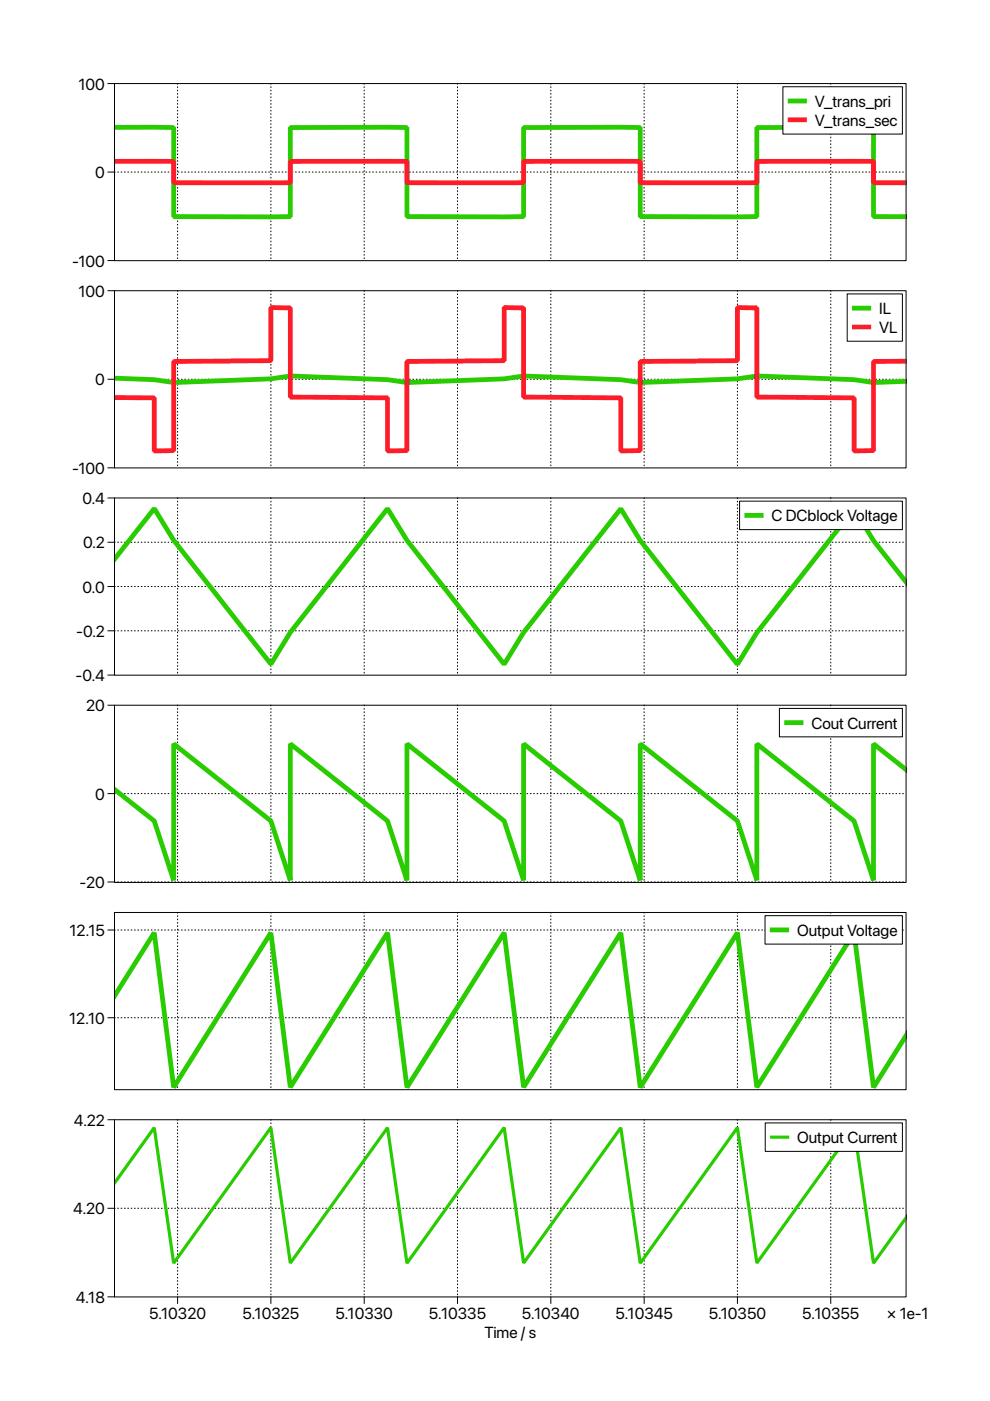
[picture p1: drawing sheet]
<svg xmlns="http://www.w3.org/2000/svg" width="210mm" height="297mm" viewBox="0 0 210 297" stroke-linecap="round" stroke-linejoin="round" font-family="sans-serif">
<g fill="none" stroke="#000" stroke-width=".21" stroke-dasharray=".1 .6">
<path d="M37.7 17.7v37.5M57.4 17.7v37.5M77.2 17.7v37.5M97 17.7v37.5M116.8 17.7v37.5M136.6 17.7v37.5M156.4 17.7v37.5M176.1 17.7v37.5M24.3 36.5h167.8M37.7 61.6v37.6M57.4 61.6v37.6M77.2 61.6v37.6"/>
<path d="M97 61.6v37.6M116.8 61.6v37.6M136.6 61.6v37.6M156.4 61.6v37.6M176.1 61.6v37.6M24.3 80.4h167.8M24.3 115h167.8M37.7 105.6v37.5M57.4 105.6v37.5M77.2 105.6v37.5M97 105.6v37.5M116.8 105.6v37.5"/>
<path d="M136.6 105.6v37.5M156.4 105.6v37.5M176.1 105.6v37.5M24.3 133.7h167.8M24.3 124.4h167.8M37.7 149.5v37.6M57.4 149.5v37.6M77.2 149.5v37.6M97 149.5v37.6M116.8 149.5v37.6M136.6 149.5v37.6M156.4 149.5v37.6"/>
<path d="M176.1 149.5v37.6M24.3 168.3h167.8M24.3 187h167.8M24.3 197.2h167.8M37.7 193.5v37.5M57.4 193.5v37.5M77.2 193.5v37.5M97 193.5v37.5M116.8 193.5v37.5M136.6 193.5v37.5M156.4 193.5v37.5M176.1 193.5v37.5"/>
<path d="M24.3 215.8h167.8M37.7 237.4v37.6M57.4 237.4v37.6M77.2 237.4v37.6M97 237.4v37.6M116.8 237.4v37.6M136.6 237.4v37.6M156.4 237.4v37.6M176.1 237.4v37.6M24.3 256.2h167.8"/>
</g>
<g fill="none" stroke="#000" stroke-width=".21">
<path d="M22.9 17.7h1.4M24.3 17.7h167.8v37.6h-167.8zM22.9 36.5h1.4M22.9 55.2h1.4M22.9 61.6h1.4M24.3 61.6h167.8v37.6h-167.8zM22.9 99.2h1.4M22.9 80.4h1.4M22.9 115h1.4M22.9 105.6h1.4M24.3 105.6h167.8v37.6h-167.8zM22.9 133.7h1.4"/>
<path d="M22.9 124.4h1.4M22.9 143.1h1.4M22.9 149.5h1.4M24.3 149.5h167.8v37.6h-167.8zM22.9 168.3h1.4M22.9 187h1.4M22.9 197.2h1.4M24.3 193.5h167.8v37.5h-167.8zM22.9 215.8h1.4M22.9 237.4h1.4M24.3 237.4h167.8v37.6h-167.8zM22.9 256.2h1.4"/>
<path d="M22.9 275h1.4M37.7 275v1.3M57.4 275v1.3M77.2 275v1.3M97 275v1.3M116.8 275v1.3M136.6 275v1.3M156.4 275v1.3M176.1 275v1.3"/>
</g>
<path d="M24.2 27h12.6v18.9l20.6 .1 4.2-.1v-18.9h24.7v18.9l20.6 .1 4.1-.1v-18.9h24.7v18.9l20.7 .1 4.1-.1v-18.9h24.7v18.9h7M24.2 80.2l8.5 .3 4.1 .6 20.6-.8 4.2-.6 20.6 .8 4.1 .6 20.6-.8 4.1-.6 20.6 .8 4.1 .6 20.7-.8 4.1-.6 20.6 .8 4.1 .6 7-.3M24.2 118.6l8.5-10.8 4.1 6.7 20.6 26.3 4.2-6.7 20.6-26.3 4.1 6.8 20.6 26.2 4.1-6.7 20.6-26.2 4.1 6.7 20.7 26.2 4.1-6.7 20.6-26.2 4.1 6.7 7 8.9M192.2 163.2l-7-5.5v29l-4.1-12.6-20.6-16.4v29l-4.1-12.6-20.7-16.4v29l-4.1-12.6-20.6-16.4v29l-4.1-12.6-20.6-16.4v29l-4.1-12.6-20.6-16.4v29l-4.2-12.6-20.6-16.4v29l-4.1-12.6-8.5-6.8M24.2 211.2l8.5-13.4 4.1 32.7 20.6-32.7 4.2 32.7 20.6-32.7 4.1 32.7 20.6-32.8 4.1 32.8 20.6-32.7 4.1 32.7 20.7-32.8 4.1 32.8 20.6-32.7 4.1 32.7 7-11" fill="none" stroke="#29cc00" stroke-width="1"/>
<path d="M24.2 34.2h12.6v4.5l20.6 .1 4.2-.1v-4.5h24.7v4.5l20.6 .1 4.1-.1v-4.5h24.7v4.5l20.7 .1 4.1-.1v-4.5h24.7v4.5h7M192.2 76.6h-7v18.9l-4.1 .1v-11.2l-20.6-.2v-18.9l-4.1-.1v11.3l-20.7 .1v18.9l-4.1 .1v-11.2l-20.6-.2v-18.9l-4.1-.1v11.3l-20.6 .1v18.9l-4.1 .1v-11.2l-20.6-.2v-18.9l-4.2-.1v11.3l-20.6 .1v18.9l-4.1 .1v-11.2l-8.5-.1" fill="none" stroke="#ff1c29" stroke-width="1"/>
<path d="M24.2 250.9l8.5-11.8 4.1 28.7 20.6-28.7 4.2 28.7 20.6-28.7 4.1 28.7 20.6-28.7 4.1 28.7 20.6-28.7 4.1 28.7 20.7-28.7 4.1 28.7 20.6-28.7 4.1 28.7 7-9.7" fill="none" stroke="#29cc00" stroke-width=".68"/>
<path d="M166 18.4h25.3v10h-25.3z" fill="#fff" stroke="#000" stroke-width=".21"/>
<path d="M167 21.4h4.1" fill="none" stroke="#29cc00" stroke-width="1" stroke-linecap="butt"/>
<path d="M167 25.4h4.1" fill="none" stroke="#ff1c29" stroke-width="1" stroke-linecap="butt"/>
<path d="M179.6 62.3h11.7v10h-11.7z" fill="#fff" stroke="#000" stroke-width=".21"/>
<path d="M180.7 65.3h4" fill="none" stroke="#29cc00" stroke-width="1" stroke-linecap="butt"/>
<path d="M180.7 69.3h4" fill="none" stroke="#ff1c29" stroke-width="1" stroke-linecap="butt"/>
<path d="M156.8 106.3h34.5v6h-34.5z" fill="#fff" stroke="#000" stroke-width=".21"/>
<path d="M157.8 109.3h4.1" fill="none" stroke="#29cc00" stroke-width="1" stroke-linecap="butt"/>
<path d="M165.3 150.2h26v6h-26z" fill="#fff" stroke="#000" stroke-width=".21"/>
<path d="M166.3 153.2h4" fill="none" stroke="#29cc00" stroke-width="1" stroke-linecap="butt"/>
<path d="M162.2 194.1h29.1v6.1h-29.1z" fill="#fff" stroke="#000" stroke-width=".21"/>
<path d="M163.2 197.2h4.1" fill="none" stroke="#29cc00" stroke-width="1" stroke-linecap="butt"/>
<path d="M162.2 238.1h29.1v6h-29.1z" fill="#fff" stroke="#000" stroke-width=".21"/>
<path d="M163.3 241.1h4" fill="none" stroke="#29cc00" stroke-width=".68" stroke-linecap="butt"/>
<g font-size="3.4">
<text x="16.6" y="19">100</text>
<text x="172.8" y="22.7">V_</text>
<text x="176.5" y="22.7">trans_pri</text>
<text x="172.8" y="26.7">V_</text>
<text x="176.5" y="26.7">trans_sec</text>
<text x="20.2" y="37.8">0</text>
<text x="15.3" y="56.5">-100</text>
<text x="16.6" y="62.9">100</text>
<text x="186.4" y="66.6">IL</text>
<text x="186.4" y="70.6">VL</text>
<text x="20.2" y="81.7">0</text>
<text x="15.3" y="100.5">-100</text>
<text x="17.5" y="106.9">0.4</text>
<text x="163.6" y="110.5">C DCblock Voltage</text>
<text x="17.6" y="116.2">0.2</text>
<text x="17.5" y="125.6">0.0</text>
<text x="16.2" y="135">-0.2</text>
<text x="16" y="144.4">-0.4</text>
<text x="18.3" y="150.8">20</text>
<text x="172" y="154.5">Co</text>
<text x="176.2" y="154.5">ut Current</text>
<text x="20.2" y="169.5">0</text>
<text x="16.8" y="188.3">-20</text>
<text x="14.8" y="198.5">12.15</text>
<text x="169" y="198.4">Output Voltage</text>
<text x="14.7" y="217.1">12.10</text>
<text x="15.6" y="238.7">4.22</text>
<text x="169" y="242.4">Outp</text>
<text x="176.2" y="242.4">ut Current</text>
<text x="15.5" y="257.5">4.20</text>
<text x="16.1" y="276.2">4.18</text>
<text x="31.6" y="279.6">5.10320</text>
<text x="51.4" y="279.6">5.10325</text>
<text x="71.1" y="279.6">5.10330</text>
<text x="90.9" y="279.6">5.10335</text>
<text x="110.7" y="279.6">5.10340</text>
<text x="130.5" y="279.6">5.10345</text>
<text x="150.3" y="279.6">5.10350</text>
<text x="170.1" y="279.6">5.10355</text>
<text x="188" y="279.6">× 1e-1</text>
<text x="102.7" y="283.6">Time / s</text>
</g>
</svg>
